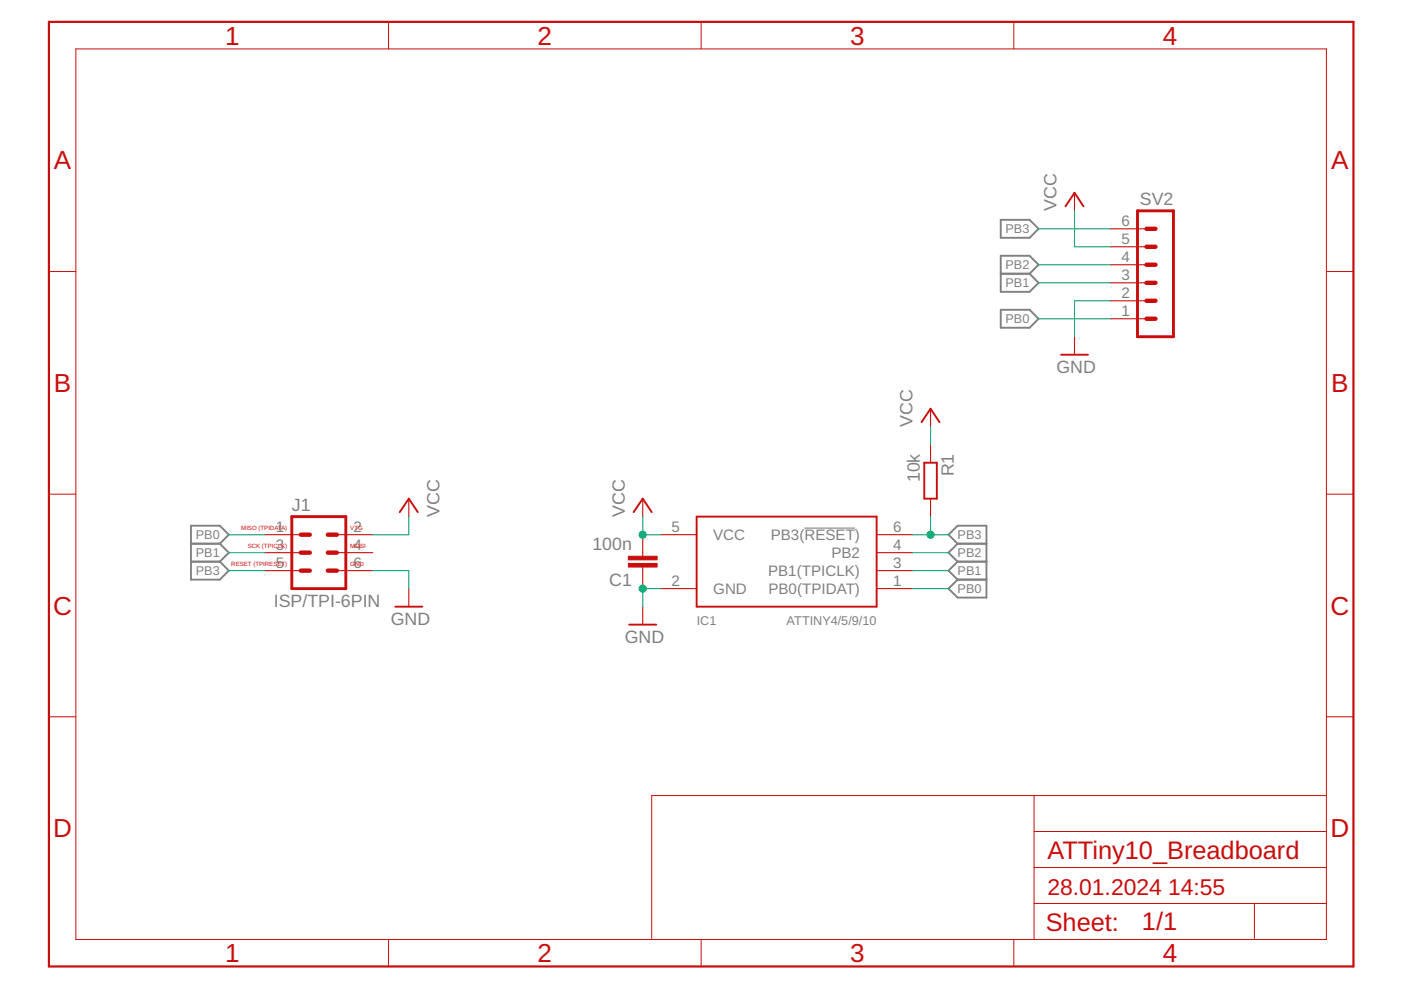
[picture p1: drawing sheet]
<svg xmlns="http://www.w3.org/2000/svg" width="297mm" height="210mm" viewBox="0 0 297 210" stroke-linecap="round" stroke-linejoin="round" font-family="sans-serif">
<path d="M170.6 112h10.7" fill="none" stroke="#808080" stroke-width=".23"/>
<g fill="none" stroke="#808080" stroke-width=".4">
<path d="M212.2 46.6h6.1l1.9 1.9-1.9 1.9h-6.1zM212.2 54.2h6.1l1.9 1.9-1.9 1.9 1.9 2-1.9 1.9h-6.1zM212.2 58h6.1M212.2 65.7h6.1l1.9 1.9-1.9 1.9h-6.1zM40.5 115.3h6.1M40.5 119.1h6.1M46.6 115.3l1.9-1.9-1.9-1.9h-6.1v11.4h6.1l1.9-1.9-1.9-1.9M46.6 115.3l1.9 1.9-1.9 1.9M203 115.3l-1.9-1.9 1.9-1.9h6.1v15.2h-6.1l-1.9-1.9 1.9-1.9M203 115.3h6.1M203 119.1h6.1M203 115.3l-1.9 1.9 1.9 1.9"/>
<path d="M203 119.1l-1.9 1.9 1.9 1.9M203 122.9h6.1"/>
</g>
<path d="M241.2 44.7h7.6v26.7h-7.6zM61.9 109.5h11.4v15.3h-11.4z" fill="none" stroke="#c90d0c" stroke-width=".61"/>
<path d="M243.1 60h1.9M243.1 52.3h1.9M243.1 56.1h1.9M243.1 48.5h1.9M243.1 63.8h1.9M243.1 67.6h1.9M63.8 113.4h1.9M63.8 117.2h1.9M69.5 113.4h1.9M69.5 117.2h1.9M63.8 121h1.9M69.5 121h1.9" fill="none" stroke="#c90d0c" stroke-width=".93"/>
<g fill="none" stroke="#c90d0c" stroke-width=".23">
<path d="M227.8 40.9v3.8M235.5 60h7.6M235.5 56.1h7.6M235.5 52.3h7.6M235.5 48.5h7.6M227.8 71.4v3.8M235.5 67.6h7.6M235.5 63.8h7.6M197.3 86.7v3.8M197.3 94.3v3.8M56.2 113.4h7.6M56.2 117.2h7.6"/>
<path d="M71.4 113.4h7.6M71.4 117.2h7.6M86.7 105.7v3.8M136.3 105.7v3.8M136.3 113.4v4.5M140.1 113.4h7.6M185.9 113.4h7.6M185.9 117.2h7.6M197.3 105.7v3.8M56.2 121h7.6M71.4 121h7.6M86.7 124.8v3.8"/>
<path d="M136.3 120.2v4.6M136.3 128.6v3.8M140.1 124.8h7.6M185.9 121h7.6M185.9 124.8h7.6"/>
</g>
<path d="M225.9 43.8l1.9-2.9 1.9 2.9M225 75.2h5.7M195.4 89.5l1.9-2.8 1.9 2.8M196 98.1h2.6v7.6h-2.6zM84.8 108.6l1.9-2.9 1.9 2.9M134.3 108.6l2-2.9 1.9 2.9M147.7 109.5h38.2v19.1h-38.2zM83.8 128.6h5.7M133.4 132.4h5.7" fill="none" stroke="#c90d0c" stroke-width=".4"/>
<g fill="#c90d0c" stroke="#c90d0c" stroke-width=".21">
<path d="M133.2 117.9h6.1v.8h-6.1z"/>
<path d="M133.2 119.5h6.1v.7h-6.1z"/>
</g>
<g fill="none" stroke="#c90d0c" stroke-width=".21">
<path d="M16.1 10.4h265.1v188.8h-265.1zM82.4 4.6v5.8M148.7 4.6v5.8M214.9 4.6v5.8M10.4 57.6h5.7M281.2 57.6h5.8M10.4 104.8h5.7M281.2 104.8h5.8M10.4 152h5.7M281.2 152h5.8M219.2 168.7v30.5M219.2 176.3h62"/>
<path d="M281.2 168.7h-143v30.5M82.4 199.2v5.7M148.7 199.2v5.7M214.9 199.2v5.7M219.2 191.6h62M219.2 183.9h62M266 191.6v7.6"/>
</g>
<path d="M10.4 4.6h276.6v200.3h-276.6z" fill="none" stroke="#c90d0c" stroke-width=".47"/>
<g fill="none" stroke="#0dab76" stroke-width=".23">
<path d="M220.2 48.5h15.3M220.2 56.1h15.3M220.2 60h15.3M227.8 44.7v7.6h7.7M220.2 67.6h15.3M235.5 63.8h-7.7v7.6M197.3 90.5v3.8M48.5 113.4h7.7M48.5 117.2h7.7M86.7 109.5v3.9h-7.7M136.3 109.5v3.9h3.8M193.5 113.4h7.6"/>
<path d="M193.5 117.2h7.6M197.3 109.5v3.9M48.5 121h7.7M79 121h7.7v3.8M140.1 124.8h-3.8v3.8M193.5 124.8h7.6M193.5 121h7.6"/>
</g>
<g fill="#0dab76" stroke="#0dab76" stroke-width=".21">
<circle cx="136.3" cy="113.4" r=".76"/>
<circle cx="136.3" cy="124.8" r=".76"/>
<circle cx="197.3" cy="113.4" r=".76"/>
</g>
<g font-size="5.5" fill="#c90d0c">
<text x="47.7" y="9.5">1</text>
<text x="114" y="9.5">2</text>
<text x="180.3" y="9.5">3</text>
<text x="246.6" y="9.5">4</text>
<text x="11.4" y="35.9">A</text>
<text x="282.2" y="35.9">A</text>
<text x="11.4" y="83.1">B</text>
<text x="282.2" y="83.1">B</text>
<text x="11.2" y="130.3">C</text>
<text x="282.1" y="130.3">C</text>
<text x="11.2" y="177.5">D</text>
<text x="282.1" y="177.5">D</text>
<text x="47.7" y="204">1</text>
<text x="114" y="204">2</text>
<text x="180.3" y="204">3</text>
<text x="246.6" y="204">4</text>
</g>
<g font-size="5.4" fill="#c90d0c">
<text x="222.1" y="182">ATTiny10_Breadboard</text>
<text x="221.7" y="197.5">Sheet:</text>
<text x="242.1" y="197.3">1/1</text>
</g>
<g font-size="4.8" fill="#c90d0c">
<text x="222.1" y="189.7">28.01.2024</text>
<text x="247.7" y="189.7">14:55</text>
</g>
<g font-size="3.8" fill="#808080">
<text x="224" y="44.7" transform="rotate(-90 224 44.7)">VCC</text>
<text x="241.7" y="43.6">SV2</text>
<text x="224" y="79">GND</text>
<text x="193.5" y="90.5" transform="rotate(-90 193.5 90.5)">VCC</text>
<text x="202.2" y="101" transform="rotate(-90 202.2 101)">R1</text>
<text x="195" y="102.3" transform="rotate(-90 195 102.3)">10k</text>
<text x="61.9" y="108.4">J1</text>
<text x="93.2" y="109.5" transform="rotate(-90 93.2 109.5)">VCC</text>
<text x="132.4" y="109.5" transform="rotate(-90 132.4 109.5)">VCC</text>
<text x="125.6" y="116.6">100n</text>
<text x="129.1" y="124.2">C1</text>
<text x="58.1" y="128.6">ISP/TPI-6PIN</text>
<text x="82.9" y="132.4">GND</text>
<text x="132.4" y="136.2">GND</text>
</g>
<g font-size="3.2" fill="#808080">
<text x="237.8" y="48">6</text>
<text x="237.8" y="51.8">5</text>
<text x="237.8" y="59.4">3</text>
<text x="237.8" y="55.6">4</text>
<text x="237.8" y="63.2">2</text>
<text x="237.8" y="67.1">1</text>
<text x="58.5" y="112.8">1</text>
<text x="74.9" y="112.8">2</text>
<text x="142.4" y="112.8">5</text>
<text x="189.4" y="112.8">6</text>
<text x="58.5" y="116.6">3</text>
<text x="74.9" y="116.6">4</text>
<text x="151.2" y="114.5">VCC</text>
<text x="163.4" y="114.5">PB3(RESET)</text>
<text x="176.3" y="118.3">PB2</text>
<text x="189.4" y="116.6">4</text>
<text x="58.5" y="120.5">5</text>
<text x="74.9" y="120.5">6</text>
<text x="142.4" y="124.3">2</text>
<text x="151.2" y="126">GND</text>
<text x="162.9" y="122.1">PB1(TPICLK)</text>
<text x="162.9" y="125.9">PB0(TPIDAT)</text>
<text x="189.4" y="124.3">1</text>
<text x="189.4" y="120.5">3</text>
</g>
<g font-size="2.7" fill="#808080">
<text x="213.2" y="49.5">PB3</text>
<text x="213.2" y="57.1">PB2</text>
<text x="213.2" y="60.9">PB1</text>
<text x="213.2" y="68.5">PB0</text>
<text x="41.5" y="118.1">PB1</text>
<text x="41.5" y="114.3">PB0</text>
<text x="203" y="114.3">PB3</text>
<text x="203" y="118.1">PB2</text>
<text x="41.5" y="121.9">PB3</text>
<text x="203" y="121.9">PB1</text>
<text x="203" y="125.8">PB0</text>
<text x="147.7" y="132.4">IC1</text>
<text x="166.8" y="132.4">ATTINY4/5/9/10</text>
</g>
<g font-size="1.3" fill="#c90d0c">
<text x="51.2" y="112.4">MISO (TPIDATA)</text>
<text x="74.3" y="112.4">VTG</text>
<text x="49" y="120">RESET (TPIRESET)</text>
<text x="52.5" y="116.2">SCK (TPICLK)</text>
<text x="74.3" y="116.2">MOSI</text>
<text x="74.3" y="120">GND</text>
</g>
</svg>
